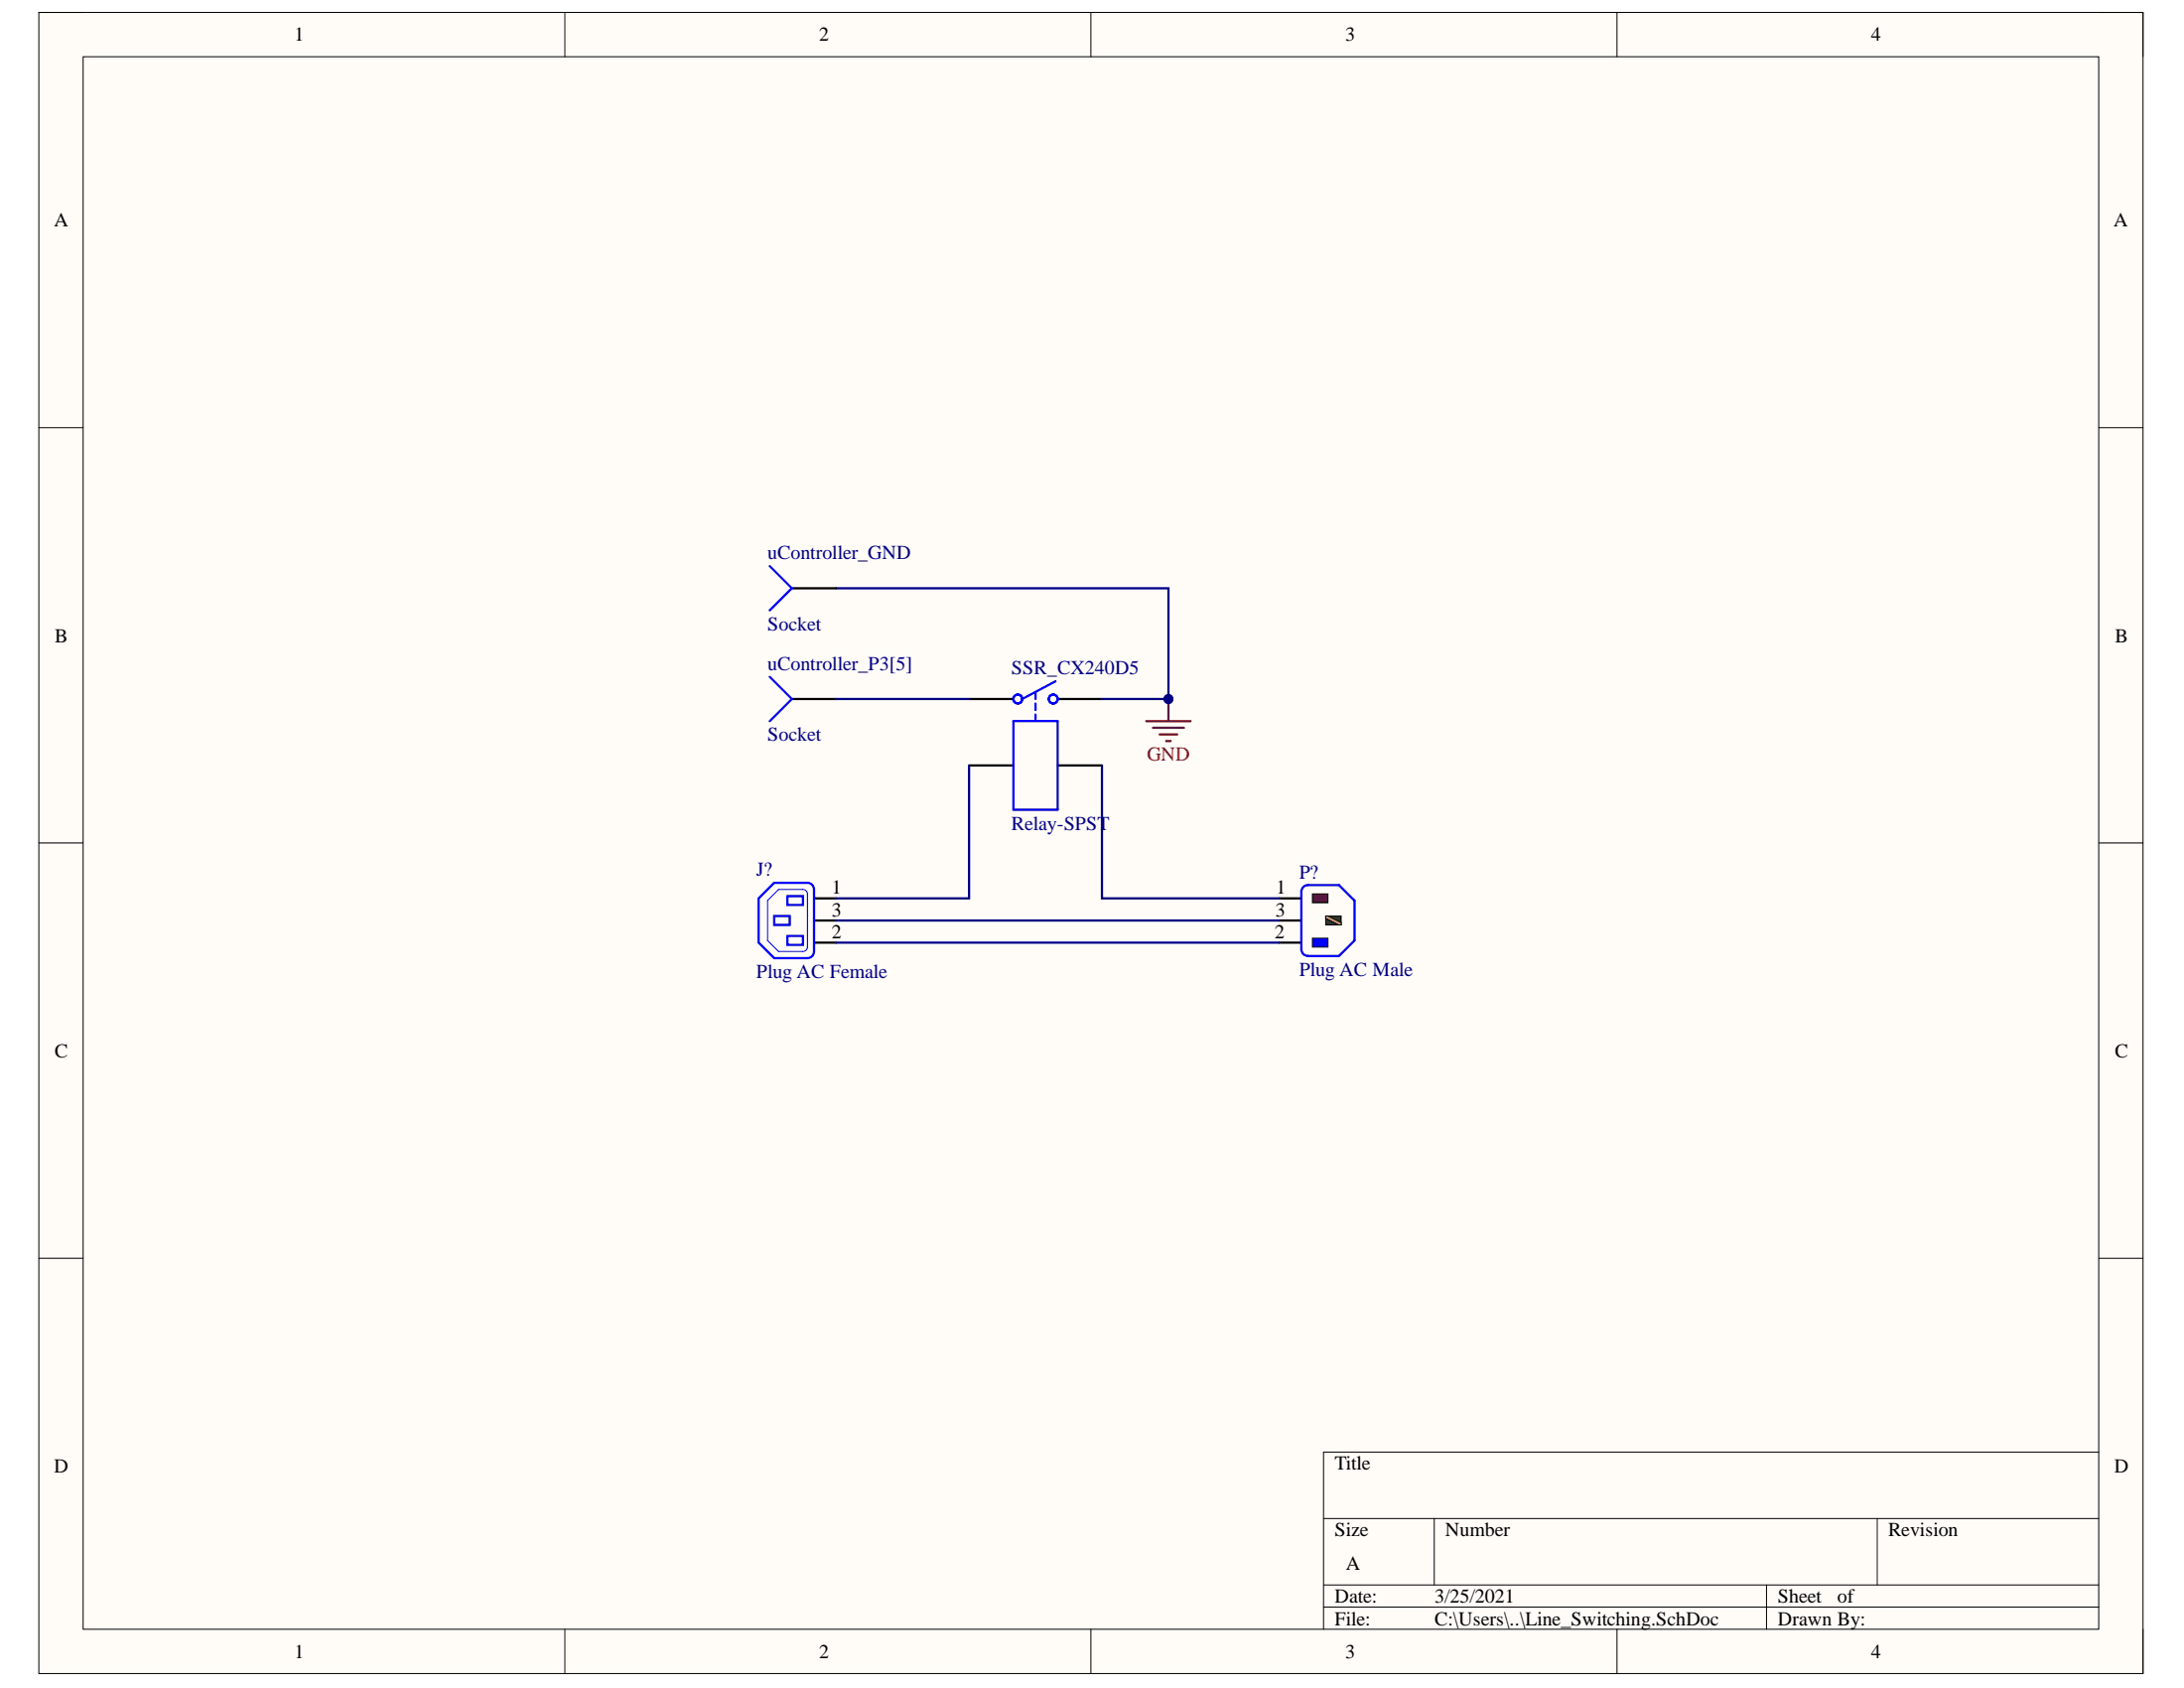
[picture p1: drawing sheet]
<svg xmlns="http://www.w3.org/2000/svg" width="279mm" height="216mm" viewBox="0 0 279 216" stroke-linecap="round" stroke-linejoin="round" font-family="sans-serif">
<path d="M5 1.6h269.2v212.5h-269.2z" fill-rule="evenodd" fill="#fffcf8"/>
<path d="M5 1.6h269.2v212.5h-269.2z" fill="none" stroke="#000" stroke-width=".13"/>
<path d="M10.6 7.3h257.9v201.1h-257.9z" fill-rule="evenodd" fill="#fffcf8"/>
<g fill="none" stroke="#000" stroke-width=".13">
<path d="M5 1.6h5.6M10.6 7.3h257.9v201.1h-257.9zM72.3 1.6v5.7M139.6 1.6v5.7M206.9 1.6v5.7M268.5 1.6h5.7v5.7M5 54.7h5.6M268.5 54.7h5.7M5 107.8h5.6M268.5 107.8h5.7M5 160.9h5.6M268.5 160.9h5.7"/>
<path d="M169.3 194.2h99.2M183.5 194.2v8.5M240.2 194.2v8.5M268.5 185.7h-99.2v22.7M72.3 208.4v5.7M139.6 208.4v5.7M169.3 202.7h99.2M169.3 205.6h99.2M206.9 208.4v5.7M226 202.7v5.7M274.2 208.4v5.7"/>
</g>
<path d="M99 117.2h2v1.1h-2z" fill-rule="evenodd" fill="#fff"/>
<path d="M99 117.2h2v1.1h-2z" fill="none" stroke="#00f" stroke-width=".29"/>
<path d="M100.7 119.7h2v1.1h-2z" fill-rule="evenodd" fill="#fff"/>
<path d="M100.7 119.7h2v1.1h-2z" fill="none" stroke="#00f" stroke-width=".29"/>
<path d="M100.7 114.6h2v1.1h-2z" fill-rule="evenodd" fill="#fff"/>
<path d="M99 112.9h4.3a.85 .85 0 0 1 .8 .9v7.9a.85 .85 0 0 1-.8 .9h-4.3l-1.9-2v-5.7zM100.7 114.6h2v1.1h-2z" fill="none" stroke="#00f" stroke-width=".29"/>
<path d="M98.2 115.2l1.4-1.4h3.1h.3l.2 .2 .1 .3v6.8l-.1 .3-.2 .2-.3 .1h-3.1l-1.4-1.4z" fill="none" stroke="#00f" stroke-width=".13"/>
<path d="M104.1 114.9h2.9M104.1 117.7h2.9M104.1 120.6h2.9" fill="none" stroke="#000" stroke-width=".29"/>
<path d="M169.6 117.2h2v1.1h-2z" fill-rule="evenodd" fill="#008000"/>
<path d="M169.6 117.2h2v1.1h-2z" fill="none" stroke="#000" stroke-width=".13"/>
<path d="M167.9 114.3h2v1.2h-2z" fill-rule="evenodd" fill="#800000"/>
<path d="M167.9 114.3h2v1.2h-2z" fill="none" stroke="#000" stroke-width=".13"/>
<path d="M167.9 120h2v1.1h-2z" fill-rule="evenodd" fill="#00f"/>
<path d="M167.9 120h2v1.1h-2z" fill="none" stroke="#000" stroke-width=".13"/>
<path d="M169.6 117.2h.3l1.7 .8v.3h-.3l-1.7-.8z" fill-rule="evenodd" fill="#f1f220"/>
<path d="M169.6 117.2h.3l1.7 .8v.3h-.3l-1.7-.8z" fill="none" stroke="#000" stroke-width=".13"/>
<g fill="none" stroke="#00f" stroke-width=".29">
<path d="M129.6 92.2h5.7v11.4h-5.7zM132.5 88.6v.8M132.5 90v.8M132.5 91.4v.6M135 87.1l-4.2 2.3M171.3 113.2h-4a.85 .85 0 0 0-.8 .9v7.3a.85 .85 0 0 0 .8 .9h4l2-2v-5.1l-2-2"/>
<circle cx="130.2" cy="89.4" r=".57"/>
<circle cx="134.7" cy="89.4" r=".57"/>
</g>
<path d="M124 89.4h5.6M124 97.9h5.6M135.3 89.4h5.7M135.3 97.9h5.7M163.6 114.9h2.9M163.6 117.7h2.9M163.6 120.6h2.9" fill="none" stroke="#000" stroke-width=".29"/>
<path d="M146.6 92.2h5.7M147.5 93.1h4M148.3 93.9h2.3M149.2 94.8h.6M149.5 89.4v2.8" fill="none" stroke="#800000" stroke-width=".29"/>
<circle cx="149.5" cy="89.4" r=".57" fill="#000080"/>
<circle cx="149.5" cy="89.4" r=".57" fill="none" stroke="#000080" stroke-width=".13"/>
<path d="M101.3 89.4h5.7" fill="none" stroke="#000" stroke-width=".29"/>
<path d="M98.5 86.6l2.8 2.8-2.8 2.8" fill="none" stroke="#00f" stroke-width=".29"/>
<path d="M107 75.2h42.5v14.2h-8.5M107 89.4h17M124 97.9v17h-17M141 97.9v17h22.6M107 117.7h56.6M107 120.6h56.6" fill="none" stroke="#000080" stroke-width=".29"/>
<circle cx="149.5" cy="89.4" r=".57" fill="#000080"/>
<circle cx="149.5" cy="89.4" r=".57" fill="none" stroke="#000080" stroke-width=".13"/>
<path d="M101.3 75.2h5.7" fill="none" stroke="#000" stroke-width=".29"/>
<path d="M98.5 72.4l2.8 2.8-2.8 2.9" fill="none" stroke="#00f" stroke-width=".29"/>
<g font-size="2.5">
<text x="37.6" y="5.2">1</text>
<text x="104.8" y="5.2">2</text>
<text x="172.1" y="5.2">3</text>
<text x="239.4" y="5.2">4</text>
<text x="6.9" y="29">A</text>
<text x="270.4" y="29">A</text>
<text x="7" y="82.1">B</text>
<text x="270.6" y="82.1">B</text>
<text x="106.4" y="114.3">1</text>
<text x="106.4" y="117.2">3</text>
<text x="106.4" y="120">2</text>
<text x="163.1" y="120">2</text>
<text x="163.2" y="117.2">3</text>
<text x="163.2" y="114.3">1</text>
<text x="7" y="135.2">C</text>
<text x="270.6" y="135.2">C</text>
<text x="6.9" y="188.3">D</text>
<text x="170.8" y="188">Title</text>
<text x="270.5" y="188.3">D</text>
<text x="170.8" y="196.5">Size</text>
<text x="184.9" y="196.5">Number</text>
<text x="241.6" y="196.5">Revision</text>
<text x="172.2" y="200.7">A</text>
<text x="170.8" y="205">Date:</text>
<text x="170.8" y="207.8">File:</text>
<text x="183.5" y="205">3/25/2021</text>
<text x="183.5" y="207.8">C:\Users\..\Line_Switching.SchDoc</text>
<text x="227.4" y="205">Sheet</text>
<text x="227.4" y="207.8">Drawn By:</text>
<text x="235" y="205">of</text>
<text x="37.6" y="212.1">1</text>
<text x="104.8" y="212.1">2</text>
<text x="172.1" y="212.1">3</text>
<text x="239.4" y="212.1">4</text>
</g>
<g font-size="2.5" fill="#000080">
<text x="98.2" y="71.5">uController_GND</text>
<text x="98.2" y="80.6">Socket</text>
<text x="98.2" y="85.7">uController_P3[5]</text>
<text x="129.4" y="86.3">SSR_CX240D5</text>
<text x="98.2" y="94.8">Socket</text>
<text x="129.4" y="106.1">Relay-SPST</text>
<text x="96.8" y="112">J?</text>
<text x="166.2" y="112.4">P?</text>
<text x="96.8" y="125.1">Plug AC Female</text>
<text x="166.2" y="124.8">Plug AC Male</text>
</g>
<text font-size="2.5" fill="#800000" x="146.7" y="97.3">GND</text>
</svg>
